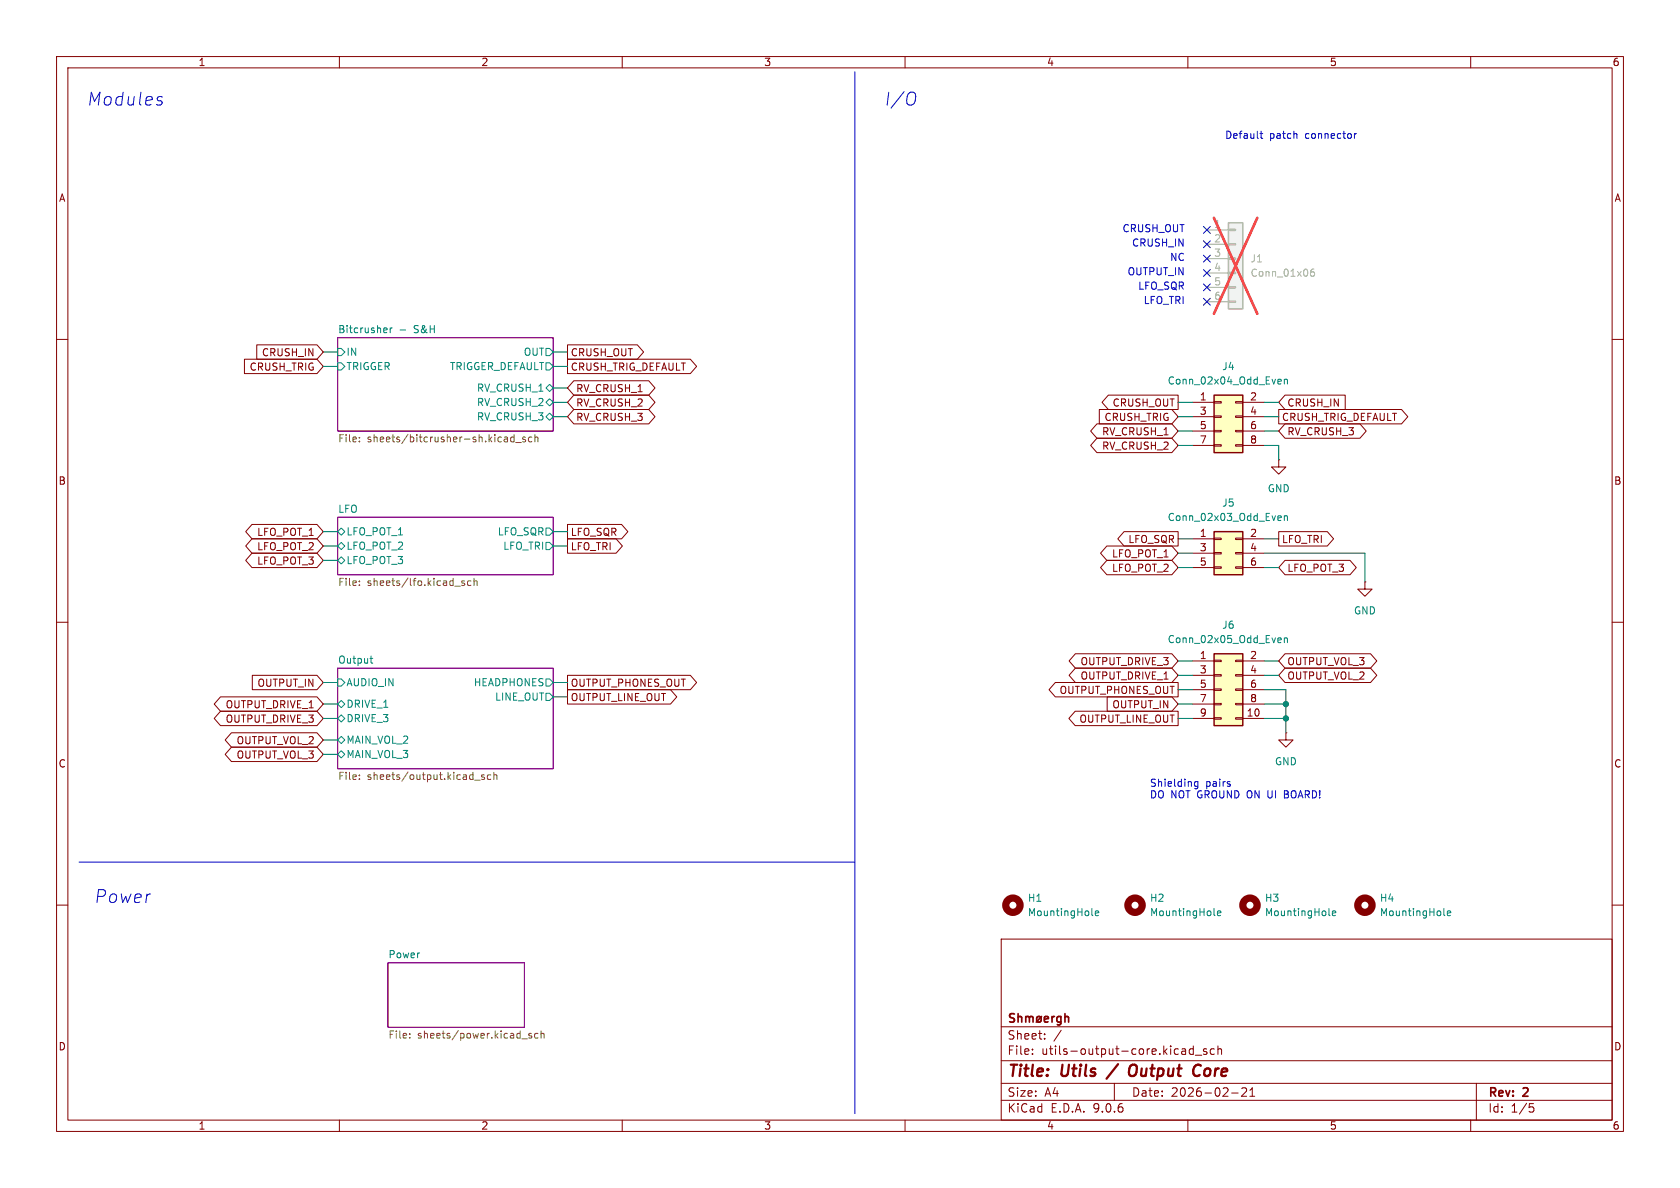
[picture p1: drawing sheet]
(kicad_sch
 (version 20250114)
 (generator "eeschema")
 (generator_version "9.0")
 (paper "A4")
 (title_block
  (title "Utils / Output Core")
  (date "2026-02-21")
  (rev "2")
  (company "Shmøergh"))
 (lib_symbols
  (symbol "Connector_Generic:Conn_01x06"
   (pin_names
    (offset 1.016) (hide yes)) (exclude_from_sim no) (in_bom yes) (on_board yes)
   (property "Reference" "J" (at 0 7.62 0) (effects (font (size 1.27 1.27))))
   (property "Value" "Conn_01x06" (at 0 -10.16 0) (effects (font (size 1.27 1.27))))
   (property "Footprint" "" (at 0 0 0) (effects (font (size 1.27 1.27)) (hide yes)))
   (property "Datasheet" "~" (at 0 0 0) (effects (font (size 1.27 1.27)) (hide yes)))
   (property "Description" "Generic connector, single row, 01x06, script generated (kicad-library-utils/schlib/autogen/connector/)" (at 0 0 0) (effects (font (size 1.27 1.27)) (hide yes)))
   (symbol "Conn_01x06_1_1"
    (rectangle (start -1.27 6.35) (end 1.27 -8.89) (stroke (width 0.254) (type default)) (fill (type background)))
    (rectangle (start -1.27 5.207) (end 0 4.953) (stroke (width 0.1524) (type default)) (fill (type none)))
    (rectangle (start -1.27 2.667) (end 0 2.413) (stroke (width 0.1524) (type default)) (fill (type none)))
    (rectangle (start -1.27 0.127) (end 0 -0.127) (stroke (width 0.1524) (type default)) (fill (type none)))
    (rectangle (start -1.27 -2.413) (end 0 -2.667) (stroke (width 0.1524) (type default)) (fill (type none)))
    (rectangle (start -1.27 -4.953) (end 0 -5.207) (stroke (width 0.1524) (type default)) (fill (type none)))
    (rectangle (start -1.27 -7.493) (end 0 -7.747) (stroke (width 0.1524) (type default)) (fill (type none)))
    (pin passive line (at -5.08 5.08 0) (length 3.81) (name "Pin_1" (effects (font (size 1.27 1.27)))) (number "1" (effects (font (size 1.27 1.27)))))
    (pin passive line (at -5.08 2.54 0) (length 3.81) (name "Pin_2" (effects (font (size 1.27 1.27)))) (number "2" (effects (font (size 1.27 1.27)))))
    (pin passive line (at -5.08 0 0) (length 3.81) (name "Pin_3" (effects (font (size 1.27 1.27)))) (number "3" (effects (font (size 1.27 1.27)))))
    (pin passive line (at -5.08 -2.54 0) (length 3.81) (name "Pin_4" (effects (font (size 1.27 1.27)))) (number "4" (effects (font (size 1.27 1.27)))))
    (pin passive line (at -5.08 -5.08 0) (length 3.81) (name "Pin_5" (effects (font (size 1.27 1.27)))) (number "5" (effects (font (size 1.27 1.27)))))
    (pin passive line (at -5.08 -7.62 0) (length 3.81) (name "Pin_6" (effects (font (size 1.27 1.27)))) (number "6" (effects (font (size 1.27 1.27))))))
   (embedded_fonts no))
  (symbol "Connector_Generic:Conn_02x03_Odd_Even"
   (pin_names
    (offset 1.016) (hide yes)) (exclude_from_sim no) (in_bom yes) (on_board yes)
   (property "Reference" "J" (at 1.27 5.08 0) (effects (font (size 1.27 1.27))))
   (property "Value" "Conn_02x03_Odd_Even" (at 1.27 -5.08 0) (effects (font (size 1.27 1.27))))
   (property "Footprint" "" (at 0 0 0) (effects (font (size 1.27 1.27)) (hide yes)))
   (property "Datasheet" "~" (at 0 0 0) (effects (font (size 1.27 1.27)) (hide yes)))
   (property "Description" "Generic connector, double row, 02x03, odd/even pin numbering scheme (row 1 odd numbers, row 2 even numbers), script generated (kicad-library-utils/schlib/autogen/connector/)" (at 0 0 0) (effects (font (size 1.27 1.27)) (hide yes)))
   (symbol "Conn_02x03_Odd_Even_1_1"
    (rectangle (start -1.27 3.81) (end 3.81 -3.81) (stroke (width 0.254) (type default)) (fill (type background)))
    (rectangle (start -1.27 2.667) (end 0 2.413) (stroke (width 0.1524) (type default)) (fill (type none)))
    (rectangle (start -1.27 0.127) (end 0 -0.127) (stroke (width 0.1524) (type default)) (fill (type none)))
    (rectangle (start -1.27 -2.413) (end 0 -2.667) (stroke (width 0.1524) (type default)) (fill (type none)))
    (rectangle (start 3.81 2.667) (end 2.54 2.413) (stroke (width 0.1524) (type default)) (fill (type none)))
    (rectangle (start 3.81 0.127) (end 2.54 -0.127) (stroke (width 0.1524) (type default)) (fill (type none)))
    (rectangle (start 3.81 -2.413) (end 2.54 -2.667) (stroke (width 0.1524) (type default)) (fill (type none)))
    (pin passive line (at -5.08 2.54 0) (length 3.81) (name "Pin_1" (effects (font (size 1.27 1.27)))) (number "1" (effects (font (size 1.27 1.27)))))
    (pin passive line (at -5.08 0 0) (length 3.81) (name "Pin_3" (effects (font (size 1.27 1.27)))) (number "3" (effects (font (size 1.27 1.27)))))
    (pin passive line (at -5.08 -2.54 0) (length 3.81) (name "Pin_5" (effects (font (size 1.27 1.27)))) (number "5" (effects (font (size 1.27 1.27)))))
    (pin passive line (at 7.62 2.54 180) (length 3.81) (name "Pin_2" (effects (font (size 1.27 1.27)))) (number "2" (effects (font (size 1.27 1.27)))))
    (pin passive line (at 7.62 0 180) (length 3.81) (name "Pin_4" (effects (font (size 1.27 1.27)))) (number "4" (effects (font (size 1.27 1.27)))))
    (pin passive line (at 7.62 -2.54 180) (length 3.81) (name "Pin_6" (effects (font (size 1.27 1.27)))) (number "6" (effects (font (size 1.27 1.27))))))
   (embedded_fonts no))
  (symbol "Connector_Generic:Conn_02x04_Odd_Even"
   (pin_names
    (offset 1.016) (hide yes)) (exclude_from_sim no) (in_bom yes) (on_board yes)
   (property "Reference" "J" (at 1.27 5.08 0) (effects (font (size 1.27 1.27))))
   (property "Value" "Conn_02x04_Odd_Even" (at 1.27 -7.62 0) (effects (font (size 1.27 1.27))))
   (property "Footprint" "" (at 0 0 0) (effects (font (size 1.27 1.27)) (hide yes)))
   (property "Datasheet" "~" (at 0 0 0) (effects (font (size 1.27 1.27)) (hide yes)))
   (property "Description" "Generic connector, double row, 02x04, odd/even pin numbering scheme (row 1 odd numbers, row 2 even numbers), script generated (kicad-library-utils/schlib/autogen/connector/)" (at 0 0 0) (effects (font (size 1.27 1.27)) (hide yes)))
   (symbol "Conn_02x04_Odd_Even_1_1"
    (rectangle (start -1.27 3.81) (end 3.81 -6.35) (stroke (width 0.254) (type default)) (fill (type background)))
    (rectangle (start -1.27 2.667) (end 0 2.413) (stroke (width 0.1524) (type default)) (fill (type none)))
    (rectangle (start -1.27 0.127) (end 0 -0.127) (stroke (width 0.1524) (type default)) (fill (type none)))
    (rectangle (start -1.27 -2.413) (end 0 -2.667) (stroke (width 0.1524) (type default)) (fill (type none)))
    (rectangle (start -1.27 -4.953) (end 0 -5.207) (stroke (width 0.1524) (type default)) (fill (type none)))
    (rectangle (start 3.81 2.667) (end 2.54 2.413) (stroke (width 0.1524) (type default)) (fill (type none)))
    (rectangle (start 3.81 0.127) (end 2.54 -0.127) (stroke (width 0.1524) (type default)) (fill (type none)))
    (rectangle (start 3.81 -2.413) (end 2.54 -2.667) (stroke (width 0.1524) (type default)) (fill (type none)))
    (rectangle (start 3.81 -4.953) (end 2.54 -5.207) (stroke (width 0.1524) (type default)) (fill (type none)))
    (pin passive line (at -5.08 2.54 0) (length 3.81) (name "Pin_1" (effects (font (size 1.27 1.27)))) (number "1" (effects (font (size 1.27 1.27)))))
    (pin passive line (at -5.08 0 0) (length 3.81) (name "Pin_3" (effects (font (size 1.27 1.27)))) (number "3" (effects (font (size 1.27 1.27)))))
    (pin passive line (at -5.08 -2.54 0) (length 3.81) (name "Pin_5" (effects (font (size 1.27 1.27)))) (number "5" (effects (font (size 1.27 1.27)))))
    (pin passive line (at -5.08 -5.08 0) (length 3.81) (name "Pin_7" (effects (font (size 1.27 1.27)))) (number "7" (effects (font (size 1.27 1.27)))))
    (pin passive line (at 7.62 2.54 180) (length 3.81) (name "Pin_2" (effects (font (size 1.27 1.27)))) (number "2" (effects (font (size 1.27 1.27)))))
    (pin passive line (at 7.62 0 180) (length 3.81) (name "Pin_4" (effects (font (size 1.27 1.27)))) (number "4" (effects (font (size 1.27 1.27)))))
    (pin passive line (at 7.62 -2.54 180) (length 3.81) (name "Pin_6" (effects (font (size 1.27 1.27)))) (number "6" (effects (font (size 1.27 1.27)))))
    (pin passive line (at 7.62 -5.08 180) (length 3.81) (name "Pin_8" (effects (font (size 1.27 1.27)))) (number "8" (effects (font (size 1.27 1.27))))))
   (embedded_fonts no))
  (symbol "Connector_Generic:Conn_02x05_Odd_Even"
   (pin_names
    (offset 1.016) (hide yes)) (exclude_from_sim no) (in_bom yes) (on_board yes)
   (property "Reference" "J" (at 1.27 7.62 0) (effects (font (size 1.27 1.27))))
   (property "Value" "Conn_02x05_Odd_Even" (at 1.27 -7.62 0) (effects (font (size 1.27 1.27))))
   (property "Footprint" "" (at 0 0 0) (effects (font (size 1.27 1.27)) (hide yes)))
   (property "Datasheet" "~" (at 0 0 0) (effects (font (size 1.27 1.27)) (hide yes)))
   (property "Description" "Generic connector, double row, 02x05, odd/even pin numbering scheme (row 1 odd numbers, row 2 even numbers), script generated (kicad-library-utils/schlib/autogen/connector/)" (at 0 0 0) (effects (font (size 1.27 1.27)) (hide yes)))
   (symbol "Conn_02x05_Odd_Even_1_1"
    (rectangle (start -1.27 6.35) (end 3.81 -6.35) (stroke (width 0.254) (type default)) (fill (type background)))
    (rectangle (start -1.27 5.207) (end 0 4.953) (stroke (width 0.1524) (type default)) (fill (type none)))
    (rectangle (start -1.27 2.667) (end 0 2.413) (stroke (width 0.1524) (type default)) (fill (type none)))
    (rectangle (start -1.27 0.127) (end 0 -0.127) (stroke (width 0.1524) (type default)) (fill (type none)))
    (rectangle (start -1.27 -2.413) (end 0 -2.667) (stroke (width 0.1524) (type default)) (fill (type none)))
    (rectangle (start -1.27 -4.953) (end 0 -5.207) (stroke (width 0.1524) (type default)) (fill (type none)))
    (rectangle (start 3.81 5.207) (end 2.54 4.953) (stroke (width 0.1524) (type default)) (fill (type none)))
    (rectangle (start 3.81 2.667) (end 2.54 2.413) (stroke (width 0.1524) (type default)) (fill (type none)))
    (rectangle (start 3.81 0.127) (end 2.54 -0.127) (stroke (width 0.1524) (type default)) (fill (type none)))
    (rectangle (start 3.81 -2.413) (end 2.54 -2.667) (stroke (width 0.1524) (type default)) (fill (type none)))
    (rectangle (start 3.81 -4.953) (end 2.54 -5.207) (stroke (width 0.1524) (type default)) (fill (type none)))
    (pin passive line (at -5.08 5.08 0) (length 3.81) (name "Pin_1" (effects (font (size 1.27 1.27)))) (number "1" (effects (font (size 1.27 1.27)))))
    (pin passive line (at -5.08 2.54 0) (length 3.81) (name "Pin_3" (effects (font (size 1.27 1.27)))) (number "3" (effects (font (size 1.27 1.27)))))
    (pin passive line (at -5.08 0 0) (length 3.81) (name "Pin_5" (effects (font (size 1.27 1.27)))) (number "5" (effects (font (size 1.27 1.27)))))
    (pin passive line (at -5.08 -2.54 0) (length 3.81) (name "Pin_7" (effects (font (size 1.27 1.27)))) (number "7" (effects (font (size 1.27 1.27)))))
    (pin passive line (at -5.08 -5.08 0) (length 3.81) (name "Pin_9" (effects (font (size 1.27 1.27)))) (number "9" (effects (font (size 1.27 1.27)))))
    (pin passive line (at 7.62 5.08 180) (length 3.81) (name "Pin_2" (effects (font (size 1.27 1.27)))) (number "2" (effects (font (size 1.27 1.27)))))
    (pin passive line (at 7.62 2.54 180) (length 3.81) (name "Pin_4" (effects (font (size 1.27 1.27)))) (number "4" (effects (font (size 1.27 1.27)))))
    (pin passive line (at 7.62 0 180) (length 3.81) (name "Pin_6" (effects (font (size 1.27 1.27)))) (number "6" (effects (font (size 1.27 1.27)))))
    (pin passive line (at 7.62 -2.54 180) (length 3.81) (name "Pin_8" (effects (font (size 1.27 1.27)))) (number "8" (effects (font (size 1.27 1.27)))))
    (pin passive line (at 7.62 -5.08 180) (length 3.81) (name "Pin_10" (effects (font (size 1.27 1.27)))) (number "10" (effects (font (size 1.27 1.27))))))
   (embedded_fonts no))
  (symbol "Mechanical:MountingHole"
   (pin_names
    (offset 1.016)) (exclude_from_sim no) (in_bom no) (on_board yes)
   (property "Reference" "H" (at 0 5.08 0) (effects (font (size 1.27 1.27))))
   (property "Value" "MountingHole" (at 0 3.175 0) (effects (font (size 1.27 1.27))))
   (property "Footprint" "" (at 0 0 0) (effects (font (size 1.27 1.27)) (hide yes)))
   (property "Datasheet" "~" (at 0 0 0) (effects (font (size 1.27 1.27)) (hide yes)))
   (property "Description" "Mounting Hole without connection" (at 0 0 0) (effects (font (size 1.27 1.27)) (hide yes)))
   (symbol "MountingHole_0_1"
    (circle (center 0 0) (radius 1.27) (stroke (width 1.27) (type default)) (fill (type none))))
   (embedded_fonts no))
  (symbol "power:GND"
   (power)
   (pin_numbers (hide yes))
   (pin_names
    (offset 0) (hide yes)) (exclude_from_sim no) (in_bom yes) (on_board yes)
   (property "Reference" "#PWR" (at 0 -6.35 0) (effects (font (size 1.27 1.27)) (hide yes)))
   (property "Value" "GND" (at 0 -3.81 0) (effects (font (size 1.27 1.27))))
   (property "Footprint" "" (at 0 0 0) (effects (font (size 1.27 1.27)) (hide yes)))
   (property "Datasheet" "" (at 0 0 0) (effects (font (size 1.27 1.27)) (hide yes)))
   (property "Description" "Power symbol creates a global label with name \"GND\" , ground" (at 0 0 0) (effects (font (size 1.27 1.27)) (hide yes)))
   (symbol "GND_0_1"
    (polyline (pts (xy 0 0) (xy 0 -1.27) (xy 1.27 -1.27) (xy 0 -2.54) (xy -1.27 -1.27) (xy 0 -1.27)) (stroke (width 0) (type default)) (fill (type none))))
   (symbol "GND_1_1"
    (pin power_in line (at 0 0 270) (length 0) (name "~" (effects (font (size 1.27 1.27)))) (number "1" (effects (font (size 1.27 1.27))))))
   (embedded_fonts no)))
 (text "Power"
  (exclude_from_sim no)
  (at 16.51 158.75 0)
  (effects (font (size 2.27 2.27)
    (italic yes)) (justify left)))
 (text "NC"
  (exclude_from_sim no)
  (at 209.55 45.72 0)
  (effects (font (size 1.27 1.27)) (justify right)))
 (text "LFO_TRI"
  (exclude_from_sim no)
  (at 209.55 53.34 0)
  (effects (font (size 1.27 1.27)) (justify right)))
 (text "CRUSH_OUT"
  (exclude_from_sim no)
  (at 209.55 40.64 0)
  (effects (font (size 1.27 1.27)) (justify right)))
 (text "Shielding pairs\nDO NOT GROUND ON UI BOARD!"
  (exclude_from_sim no)
  (at 203.2 139.7 0)
  (effects (font (size 1.27 1.27)) (justify left)))
 (text "Default patch connector"
  (exclude_from_sim no)
  (at 240.03 24.13 0)
  (effects (font (size 1.27 1.27)) (justify right)))
 (text "LFO_SQR"
  (exclude_from_sim no)
  (at 209.55 50.8 0)
  (effects (font (size 1.27 1.27)) (justify right)))
 (text "Modules"
  (exclude_from_sim no)
  (at 15.24 17.78 0)
  (effects (font (size 2.27 2.27)
    (italic yes)) (justify left)))
 (text "CRUSH_IN"
  (exclude_from_sim no)
  (at 209.55 43.18 0)
  (effects (font (size 1.27 1.27)) (justify right)))
 (text "I/O"
  (exclude_from_sim no)
  (at 156.21 17.78 0)
  (effects (font (size 2.27 2.27)
    (italic yes)) (justify left)))
 (text "OUTPUT_IN"
  (exclude_from_sim no)
  (at 209.55 48.26 0)
  (effects (font (size 1.27 1.27)) (justify right)))
 (junction
  (at 227.33 124.46)
  (diameter 0)
  (color 0 0 0 0))
 (junction
  (at 227.33 127)
  (diameter 0)
  (color 0 0 0 0))
 (no_connect
  (at 213.36 48.26))
 (no_connect
  (at 213.36 53.34))
 (no_connect
  (at 213.36 40.64))
 (no_connect
  (at 213.36 43.18))
 (no_connect
  (at 213.36 50.8))
 (no_connect
  (at 213.36 45.72))
 (wire
  (pts (xy 57.15 127) (xy 59.69 127))
  (stroke (width 0) (type default)))
 (wire
  (pts (xy 100.33 120.65) (xy 97.79 120.65))
  (stroke (width 0) (type default)))
 (wire
  (pts (xy 208.28 119.38) (xy 210.82 119.38))
  (stroke (width 0) (type default)))
 (wire
  (pts (xy 223.52 73.66) (xy 226.06 73.66))
  (stroke (width 0) (type default)))
 (wire
  (pts (xy 208.28 73.66) (xy 210.82 73.66))
  (stroke (width 0) (type default)))
 (wire
  (pts (xy 97.79 71.12) (xy 100.33 71.12))
  (stroke (width 0) (type default)))
 (wire
  (pts (xy 223.52 121.92) (xy 227.33 121.92))
  (stroke (width 0) (type default)))
 (wire
  (pts (xy 57.15 99.06) (xy 59.69 99.06))
  (stroke (width 0) (type default)))
 (wire
  (pts (xy 241.3 97.79) (xy 241.3 102.87))
  (stroke (width 0) (type default)))
 (wire
  (pts (xy 208.28 71.12) (xy 210.82 71.12))
  (stroke (width 0) (type default)))
 (wire
  (pts (xy 57.15 130.81) (xy 59.69 130.81))
  (stroke (width 0) (type default)))
 (wire
  (pts (xy 100.33 62.23) (xy 97.79 62.23))
  (stroke (width 0) (type default)))
 (wire
  (pts (xy 223.52 124.46) (xy 227.33 124.46))
  (stroke (width 0) (type default)))
 (wire
  (pts (xy 208.28 97.79) (xy 210.82 97.79))
  (stroke (width 0) (type default)))
 (wire
  (pts (xy 223.52 76.2) (xy 226.06 76.2))
  (stroke (width 0) (type default)))
 (wire
  (pts (xy 226.06 81.28) (xy 226.06 78.74))
  (stroke (width 0) (type default)))
 (wire
  (pts (xy 226.06 71.12) (xy 223.52 71.12))
  (stroke (width 0) (type default)))
 (wire
  (pts (xy 57.15 124.46) (xy 59.69 124.46))
  (stroke (width 0) (type default)))
 (wire
  (pts (xy 208.28 121.92) (xy 210.82 121.92))
  (stroke (width 0) (type default)))
 (wire
  (pts (xy 226.06 95.25) (xy 223.52 95.25))
  (stroke (width 0) (type default)))
 (wire
  (pts (xy 208.28 116.84) (xy 210.82 116.84))
  (stroke (width 0) (type default)))
 (wire
  (pts (xy 57.15 64.77) (xy 59.69 64.77))
  (stroke (width 0) (type default)))
 (wire
  (pts (xy 226.06 100.33) (xy 223.52 100.33))
  (stroke (width 0) (type default)))
 (wire
  (pts (xy 208.28 95.25) (xy 210.82 95.25))
  (stroke (width 0) (type default)))
 (wire
  (pts (xy 57.15 62.23) (xy 59.69 62.23))
  (stroke (width 0) (type default)))
 (wire
  (pts (xy 208.28 124.46) (xy 210.82 124.46))
  (stroke (width 0) (type default)))
 (wire
  (pts (xy 97.79 93.98) (xy 100.33 93.98))
  (stroke (width 0) (type default)))
 (wire
  (pts (xy 226.06 116.84) (xy 223.52 116.84))
  (stroke (width 0) (type default)))
 (wire
  (pts (xy 97.79 96.52) (xy 100.33 96.52))
  (stroke (width 0) (type default)))
 (wire
  (pts (xy 100.33 68.58) (xy 97.79 68.58))
  (stroke (width 0) (type default)))
 (polyline
  (pts (xy 151.13 12.7) (xy 151.13 196.85))
  (stroke (width 0) (type default)))
 (wire
  (pts (xy 57.15 93.98) (xy 59.69 93.98))
  (stroke (width 0) (type default)))
 (wire
  (pts (xy 226.06 78.74) (xy 223.52 78.74))
  (stroke (width 0) (type default)))
 (wire
  (pts (xy 208.28 100.33) (xy 210.82 100.33))
  (stroke (width 0) (type default)))
 (wire
  (pts (xy 226.06 119.38) (xy 223.52 119.38))
  (stroke (width 0) (type default)))
 (wire
  (pts (xy 100.33 123.19) (xy 97.79 123.19))
  (stroke (width 0) (type default)))
 (wire
  (pts (xy 227.33 121.92) (xy 227.33 124.46))
  (stroke (width 0) (type default)))
 (wire
  (pts (xy 208.28 76.2) (xy 210.82 76.2))
  (stroke (width 0) (type default)))
 (wire
  (pts (xy 223.52 127) (xy 227.33 127))
  (stroke (width 0) (type default)))
 (wire
  (pts (xy 97.79 64.77) (xy 100.33 64.77))
  (stroke (width 0) (type default)))
 (wire
  (pts (xy 210.82 78.74) (xy 208.28 78.74))
  (stroke (width 0) (type default)))
 (wire
  (pts (xy 97.79 73.66) (xy 100.33 73.66))
  (stroke (width 0) (type default)))
 (wire
  (pts (xy 227.33 124.46) (xy 227.33 127))
  (stroke (width 0) (type default)))
 (wire
  (pts (xy 208.28 127) (xy 210.82 127))
  (stroke (width 0) (type default)))
 (polyline
  (pts (xy 13.97 152.4) (xy 151.13 152.4))
  (stroke (width 0) (type default)))
 (wire
  (pts (xy 223.52 97.79) (xy 241.3 97.79))
  (stroke (width 0) (type default)))
 (wire
  (pts (xy 57.15 133.35) (xy 59.69 133.35))
  (stroke (width 0) (type default)))
 (wire
  (pts (xy 57.15 96.52) (xy 59.69 96.52))
  (stroke (width 0) (type default)))
 (wire
  (pts (xy 227.33 127) (xy 227.33 129.54))
  (stroke (width 0) (type default)))
 (wire
  (pts (xy 57.15 120.65) (xy 59.69 120.65))
  (stroke (width 0) (type default)))
 (global_label "OUTPUT_PHONES_OUT"
  (shape output)
  (at 100.33 120.65 0)
  (fields_autoplaced yes)
  (effects (font (size 1.27 1.27)) (justify left))
  (property "Intersheetrefs" "${INTERSHEET_REFS}" (at 123.6957 120.65 0) (effects (font (size 1.27 1.27)) (justify left) (hide yes))))
 (global_label "RV_CRUSH_2"
  (shape bidirectional)
  (at 208.28 78.74 180)
  (fields_autoplaced yes)
  (effects (font (size 1.27 1.27)) (justify right))
  (property "Intersheetrefs" "${INTERSHEET_REFS}" (at 192.2697 78.74 0) (effects (font (size 1.27 1.27)) (justify right) (hide yes))))
 (global_label "OUTPUT_PHONES_OUT"
  (shape output)
  (at 208.28 121.92 180)
  (fields_autoplaced yes)
  (effects (font (size 1.27 1.27)) (justify right))
  (property "Intersheetrefs" "${INTERSHEET_REFS}" (at 184.9143 121.92 0) (effects (font (size 1.27 1.27)) (justify right) (hide yes))))
 (global_label "RV_CRUSH_3"
  (shape bidirectional)
  (at 100.33 73.66 0)
  (fields_autoplaced yes)
  (effects (font (size 1.27 1.27)) (justify left))
  (property "Intersheetrefs" "${INTERSHEET_REFS}" (at 116.3403 73.66 0) (effects (font (size 1.27 1.27)) (justify left) (hide yes))))
 (global_label "LFO_POT_2"
  (shape bidirectional)
  (at 57.15 96.52 180)
  (fields_autoplaced yes)
  (effects (font (size 1.27 1.27)) (justify right))
  (property "Intersheetrefs" "${INTERSHEET_REFS}" (at 42.8935 96.52 0) (effects (font (size 1.27 1.27)) (justify right) (hide yes))))
 (global_label "CRUSH_IN"
  (shape input)
  (at 57.15 62.23 180)
  (fields_autoplaced yes)
  (effects (font (size 1.27 1.27)) (justify right))
  (property "Intersheetrefs" "${INTERSHEET_REFS}" (at 44.8514 62.23 0) (effects (font (size 1.27 1.27)) (justify right) (hide yes))))
 (global_label "RV_CRUSH_1"
  (shape bidirectional)
  (at 208.28 76.2 180)
  (fields_autoplaced yes)
  (effects (font (size 1.27 1.27)) (justify right))
  (property "Intersheetrefs" "${INTERSHEET_REFS}" (at 192.2697 76.2 0) (effects (font (size 1.27 1.27)) (justify right) (hide yes))))
 (global_label "LFO_POT_2"
  (shape bidirectional)
  (at 208.28 100.33 180)
  (fields_autoplaced yes)
  (effects (font (size 1.27 1.27)) (justify right))
  (property "Intersheetrefs" "${INTERSHEET_REFS}" (at 194.0235 100.33 0) (effects (font (size 1.27 1.27)) (justify right) (hide yes))))
 (global_label "CRUSH_IN"
  (shape input)
  (at 226.06 71.12 0)
  (fields_autoplaced yes)
  (effects (font (size 1.27 1.27)) (justify left))
  (property "Intersheetrefs" "${INTERSHEET_REFS}" (at 238.3586 71.12 0) (effects (font (size 1.27 1.27)) (justify left) (hide yes))))
 (global_label "LFO_TRI"
  (shape output)
  (at 100.33 96.52 0)
  (fields_autoplaced yes)
  (effects (font (size 1.27 1.27)) (justify left))
  (property "Intersheetrefs" "${INTERSHEET_REFS}" (at 110.5724 96.52 0) (effects (font (size 1.27 1.27)) (justify left) (hide yes))))
 (global_label "CRUSH_TRIG_DEFAULT"
  (shape output)
  (at 226.06 73.66 0)
  (fields_autoplaced yes)
  (effects (font (size 1.27 1.27)) (justify left))
  (property "Intersheetrefs" "${INTERSHEET_REFS}" (at 249.4257 73.66 0) (effects (font (size 1.27 1.27)) (justify left) (hide yes))))
 (global_label "RV_CRUSH_3"
  (shape bidirectional)
  (at 226.06 76.2 0)
  (fields_autoplaced yes)
  (effects (font (size 1.27 1.27)) (justify left))
  (property "Intersheetrefs" "${INTERSHEET_REFS}" (at 242.0703 76.2 0) (effects (font (size 1.27 1.27)) (justify left) (hide yes))))
 (global_label "LFO_SQR"
  (shape output)
  (at 208.28 95.25 180)
  (fields_autoplaced yes)
  (effects (font (size 1.27 1.27)) (justify right))
  (property "Intersheetrefs" "${INTERSHEET_REFS}" (at 197.07 95.25 0) (effects (font (size 1.27 1.27)) (justify right) (hide yes))))
 (global_label "OUTPUT_DRIVE_3"
  (shape bidirectional)
  (at 57.15 127 180)
  (fields_autoplaced yes)
  (effects (font (size 1.27 1.27)) (justify right))
  (property "Intersheetrefs" "${INTERSHEET_REFS}" (at 37.3297 127 0) (effects (font (size 1.27 1.27)) (justify right) (hide yes))))
 (global_label "LFO_POT_1"
  (shape bidirectional)
  (at 208.28 97.79 180)
  (fields_autoplaced yes)
  (effects (font (size 1.27 1.27)) (justify right))
  (property "Intersheetrefs" "${INTERSHEET_REFS}" (at 194.0235 97.79 0) (effects (font (size 1.27 1.27)) (justify right) (hide yes))))
 (global_label "OUTPUT_VOL_2"
  (shape bidirectional)
  (at 57.15 130.81 180)
  (fields_autoplaced yes)
  (effects (font (size 1.27 1.27)) (justify right))
  (property "Intersheetrefs" "${INTERSHEET_REFS}" (at 39.2649 130.81 0) (effects (font (size 1.27 1.27)) (justify right) (hide yes))))
 (global_label "LFO_POT_1"
  (shape bidirectional)
  (at 57.15 93.98 180)
  (fields_autoplaced yes)
  (effects (font (size 1.27 1.27)) (justify right))
  (property "Intersheetrefs" "${INTERSHEET_REFS}" (at 42.8935 93.98 0) (effects (font (size 1.27 1.27)) (justify right) (hide yes))))
 (global_label "OUTPUT_VOL_3"
  (shape bidirectional)
  (at 226.06 116.84 0)
  (fields_autoplaced yes)
  (effects (font (size 1.27 1.27)) (justify left))
  (property "Intersheetrefs" "${INTERSHEET_REFS}" (at 243.9451 116.84 0) (effects (font (size 1.27 1.27)) (justify left) (hide yes))))
 (global_label "CRUSH_TRIG"
  (shape input)
  (at 208.28 73.66 180)
  (fields_autoplaced yes)
  (effects (font (size 1.27 1.27)) (justify right))
  (property "Intersheetrefs" "${INTERSHEET_REFS}" (at 193.8043 73.66 0) (effects (font (size 1.27 1.27)) (justify right) (hide yes))))
 (global_label "OUTPUT_LINE_OUT"
  (shape output)
  (at 208.28 127 180)
  (fields_autoplaced yes)
  (effects (font (size 1.27 1.27)) (justify right))
  (property "Intersheetrefs" "${INTERSHEET_REFS}" (at 188.4219 127 0) (effects (font (size 1.27 1.27)) (justify right) (hide yes))))
 (global_label "RV_CRUSH_1"
  (shape bidirectional)
  (at 100.33 68.58 0)
  (fields_autoplaced yes)
  (effects (font (size 1.27 1.27)) (justify left))
  (property "Intersheetrefs" "${INTERSHEET_REFS}" (at 116.3403 68.58 0) (effects (font (size 1.27 1.27)) (justify left) (hide yes))))
 (global_label "OUTPUT_VOL_2"
  (shape bidirectional)
  (at 226.06 119.38 0)
  (fields_autoplaced yes)
  (effects (font (size 1.27 1.27)) (justify left))
  (property "Intersheetrefs" "${INTERSHEET_REFS}" (at 243.9451 119.38 0) (effects (font (size 1.27 1.27)) (justify left) (hide yes))))
 (global_label "CRUSH_OUT"
  (shape output)
  (at 100.33 62.23 0)
  (fields_autoplaced yes)
  (effects (font (size 1.27 1.27)) (justify left))
  (property "Intersheetrefs" "${INTERSHEET_REFS}" (at 114.3219 62.23 0) (effects (font (size 1.27 1.27)) (justify left) (hide yes))))
 (global_label "LFO_TRI"
  (shape output)
  (at 226.06 95.25 0)
  (fields_autoplaced yes)
  (effects (font (size 1.27 1.27)) (justify left))
  (property "Intersheetrefs" "${INTERSHEET_REFS}" (at 236.3024 95.25 0) (effects (font (size 1.27 1.27)) (justify left) (hide yes))))
 (global_label "OUTPUT_IN"
  (shape input)
  (at 57.15 120.65 180)
  (fields_autoplaced yes)
  (effects (font (size 1.27 1.27)) (justify right))
  (property "Intersheetrefs" "${INTERSHEET_REFS}" (at 44.0652 120.65 0) (effects (font (size 1.27 1.27)) (justify right) (hide yes))))
 (global_label "LFO_POT_3"
  (shape bidirectional)
  (at 57.15 99.06 180)
  (fields_autoplaced yes)
  (effects (font (size 1.27 1.27)) (justify right))
  (property "Intersheetrefs" "${INTERSHEET_REFS}" (at 42.8935 99.06 0) (effects (font (size 1.27 1.27)) (justify right) (hide yes))))
 (global_label "CRUSH_OUT"
  (shape output)
  (at 208.28 71.12 180)
  (fields_autoplaced yes)
  (effects (font (size 1.27 1.27)) (justify right))
  (property "Intersheetrefs" "${INTERSHEET_REFS}" (at 194.2881 71.12 0) (effects (font (size 1.27 1.27)) (justify right) (hide yes))))
 (global_label "LFO_POT_3"
  (shape bidirectional)
  (at 226.06 100.33 0)
  (fields_autoplaced yes)
  (effects (font (size 1.27 1.27)) (justify left))
  (property "Intersheetrefs" "${INTERSHEET_REFS}" (at 240.3165 100.33 0) (effects (font (size 1.27 1.27)) (justify left) (hide yes))))
 (global_label "OUTPUT_LINE_OUT"
  (shape output)
  (at 100.33 123.19 0)
  (fields_autoplaced yes)
  (effects (font (size 1.27 1.27)) (justify left))
  (property "Intersheetrefs" "${INTERSHEET_REFS}" (at 120.1881 123.19 0) (effects (font (size 1.27 1.27)) (justify left) (hide yes))))
 (global_label "OUTPUT_VOL_3"
  (shape bidirectional)
  (at 57.15 133.35 180)
  (fields_autoplaced yes)
  (effects (font (size 1.27 1.27)) (justify right))
  (property "Intersheetrefs" "${INTERSHEET_REFS}" (at 39.2649 133.35 0) (effects (font (size 1.27 1.27)) (justify right) (hide yes))))
 (global_label "OUTPUT_DRIVE_1"
  (shape bidirectional)
  (at 208.28 119.38 180)
  (fields_autoplaced yes)
  (effects (font (size 1.27 1.27)) (justify right))
  (property "Intersheetrefs" "${INTERSHEET_REFS}" (at 188.4597 119.38 0) (effects (font (size 1.27 1.27)) (justify right) (hide yes))))
 (global_label "RV_CRUSH_2"
  (shape bidirectional)
  (at 100.33 71.12 0)
  (fields_autoplaced yes)
  (effects (font (size 1.27 1.27)) (justify left))
  (property "Intersheetrefs" "${INTERSHEET_REFS}" (at 116.3403 71.12 0) (effects (font (size 1.27 1.27)) (justify left) (hide yes))))
 (global_label "OUTPUT_IN"
  (shape input)
  (at 208.28 124.46 180)
  (fields_autoplaced yes)
  (effects (font (size 1.27 1.27)) (justify right))
  (property "Intersheetrefs" "${INTERSHEET_REFS}" (at 195.1952 124.46 0) (effects (font (size 1.27 1.27)) (justify right) (hide yes))))
 (global_label "OUTPUT_DRIVE_3"
  (shape bidirectional)
  (at 208.28 116.84 180)
  (fields_autoplaced yes)
  (effects (font (size 1.27 1.27)) (justify right))
  (property "Intersheetrefs" "${INTERSHEET_REFS}" (at 188.4597 116.84 0) (effects (font (size 1.27 1.27)) (justify right) (hide yes))))
 (global_label "OUTPUT_DRIVE_1"
  (shape bidirectional)
  (at 57.15 124.46 180)
  (fields_autoplaced yes)
  (effects (font (size 1.27 1.27)) (justify right))
  (property "Intersheetrefs" "${INTERSHEET_REFS}" (at 37.3297 124.46 0) (effects (font (size 1.27 1.27)) (justify right) (hide yes))))
 (global_label "LFO_SQR"
  (shape output)
  (at 100.33 93.98 0)
  (fields_autoplaced yes)
  (effects (font (size 1.27 1.27)) (justify left))
  (property "Intersheetrefs" "${INTERSHEET_REFS}" (at 111.54 93.98 0) (effects (font (size 1.27 1.27)) (justify left) (hide yes))))
 (global_label "CRUSH_TRIG_DEFAULT"
  (shape output)
  (at 100.33 64.77 0)
  (fields_autoplaced yes)
  (effects (font (size 1.27 1.27)) (justify left))
  (property "Intersheetrefs" "${INTERSHEET_REFS}" (at 123.6957 64.77 0) (effects (font (size 1.27 1.27)) (justify left) (hide yes))))
 (global_label "CRUSH_TRIG"
  (shape input)
  (at 57.15 64.77 180)
  (fields_autoplaced yes)
  (effects (font (size 1.27 1.27)) (justify right))
  (property "Intersheetrefs" "${INTERSHEET_REFS}" (at 42.6743 64.77 0) (effects (font (size 1.27 1.27)) (justify right) (hide yes))))
 (symbol
  (lib_id "Connector_Generic:Conn_02x03_Odd_Even")
  (at 215.9 97.79 0)
  (unit 1)
  (exclude_from_sim no)
  (in_bom yes)
  (on_board yes)
  (dnp no)
  (fields_autoplaced yes)
  (property "Reference" "J5" (at 217.17 88.9 0) (effects (font (size 1.27 1.27))))
  (property "Value" "Conn_02x03_Odd_Even" (at 217.17 91.44 0) (effects (font (size 1.27 1.27))))
  (property "Footprint" "Connector_PinHeader_2.54mm:PinHeader_2x03_P2.54mm_Vertical" (at 215.9 97.79 0) (effects (font (size 1.27 1.27)) (hide yes)))
  (property "Datasheet" "~" (at 215.9 97.79 0) (effects (font (size 1.27 1.27)) (hide yes)))
  (property "Description" "Generic connector, double row, 02x03, odd/even pin numbering scheme (row 1 odd numbers, row 2 even numbers), script generated (kicad-library-utils/schlib/autogen/connector/)" (at 215.9 97.79 0) (effects (font (size 1.27 1.27)) (hide yes)))
  (property "Part No." "" (at 215.9 97.79 0) (effects (font (size 1.27 1.27)) (hide yes)))
  (property "Part URL" "https://mou.sr/4liCQlU" (at 215.9 97.79 0) (effects (font (size 1.27 1.27)) (hide yes)))
  (property "Vendor" "Mouser" (at 215.9 97.79 0) (effects (font (size 1.27 1.27)) (hide yes)))
  (property "LCSC" "" (at 215.9 97.79 0) (effects (font (size 1.27 1.27)) (hide yes)))
  (property "Mouser Part no." "200-TSW10307TD" (at 215.9 97.79 0) (effects (font (size 1.27 1.27)) (hide yes)))
  (pin "6")
  (pin "4")
  (pin "3")
  (pin "2")
  (pin "1")
  (pin "5"))
 (symbol
  (lib_id "power:GND")
  (at 241.3 102.87 0)
  (unit 1)
  (exclude_from_sim no)
  (in_bom yes)
  (on_board yes)
  (dnp no)
  (fields_autoplaced yes)
  (property "Reference" "#PWR040" (at 241.3 109.22 0) (effects (font (size 1.27 1.27)) (hide yes)))
  (property "Value" "GND" (at 241.3 107.95 0) (effects (font (size 1.27 1.27))))
  (property "Footprint" "" (at 241.3 102.87 0) (effects (font (size 1.27 1.27)) (hide yes)))
  (property "Datasheet" "" (at 241.3 102.87 0) (effects (font (size 1.27 1.27)) (hide yes)))
  (property "Description" "Power symbol creates a global label with name \"GND\" , ground" (at 241.3 102.87 0) (effects (font (size 1.27 1.27)) (hide yes)))
  (pin "1"))
 (symbol
  (lib_id "Mechanical:MountingHole")
  (at 200.66 160.02 0)
  (unit 1)
  (exclude_from_sim no)
  (in_bom no)
  (on_board yes)
  (dnp no)
  (fields_autoplaced yes)
  (property "Reference" "H2" (at 203.2 158.7499 0) (effects (font (size 1.27 1.27)) (justify left)))
  (property "Value" "MountingHole" (at 203.2 161.2899 0) (effects (font (size 1.27 1.27)) (justify left)))
  (property "Footprint" "MountingHole:MountingHole_3.2mm_M3_DIN965_Pad" (at 200.66 160.02 0) (effects (font (size 1.27 1.27)) (hide yes)))
  (property "Datasheet" "~" (at 200.66 160.02 0) (effects (font (size 1.27 1.27)) (hide yes)))
  (property "Description" "Mounting Hole without connection" (at 200.66 160.02 0) (effects (font (size 1.27 1.27)) (hide yes)))
  (property "Part URL" "" (at 200.66 160.02 0) (effects (font (size 1.27 1.27)) (hide yes)))
  (property "Vendor" "-" (at 200.66 160.02 0) (effects (font (size 1.27 1.27)) (hide yes)))
  (property "LCSC" "" (at 200.66 160.02 0) (effects (font (size 1.27 1.27)) (hide yes)))
  (property "CHECKED" "" (at 200.66 160.02 0) (effects (font (size 1.27 1.27)) (hide yes)))
  (property "Arwill" "" (at 200.66 160.02 0) (effects (font (size 1.27 1.27)) (hide yes)))
  (property "Hestore" "" (at 200.66 160.02 0) (effects (font (size 1.27 1.27)) (hide yes))))
 (symbol
  (lib_id "Mechanical:MountingHole")
  (at 179.07 160.02 0)
  (unit 1)
  (exclude_from_sim no)
  (in_bom no)
  (on_board yes)
  (dnp no)
  (fields_autoplaced yes)
  (property "Reference" "H1" (at 181.61 158.7499 0) (effects (font (size 1.27 1.27)) (justify left)))
  (property "Value" "MountingHole" (at 181.61 161.2899 0) (effects (font (size 1.27 1.27)) (justify left)))
  (property "Footprint" "MountingHole:MountingHole_3.2mm_M3_DIN965_Pad" (at 179.07 160.02 0) (effects (font (size 1.27 1.27)) (hide yes)))
  (property "Datasheet" "~" (at 179.07 160.02 0) (effects (font (size 1.27 1.27)) (hide yes)))
  (property "Description" "Mounting Hole without connection" (at 179.07 160.02 0) (effects (font (size 1.27 1.27)) (hide yes)))
  (property "Part URL" "" (at 179.07 160.02 0) (effects (font (size 1.27 1.27)) (hide yes)))
  (property "Vendor" "-" (at 179.07 160.02 0) (effects (font (size 1.27 1.27)) (hide yes)))
  (property "LCSC" "" (at 179.07 160.02 0) (effects (font (size 1.27 1.27)) (hide yes)))
  (property "CHECKED" "" (at 179.07 160.02 0) (effects (font (size 1.27 1.27)) (hide yes)))
  (property "Arwill" "" (at 179.07 160.02 0) (effects (font (size 1.27 1.27)) (hide yes)))
  (property "Hestore" "" (at 179.07 160.02 0) (effects (font (size 1.27 1.27)) (hide yes))))
 (symbol
  (lib_id "Connector_Generic:Conn_01x06")
  (at 218.44 45.72 0)
  (unit 1)
  (exclude_from_sim no)
  (in_bom yes)
  (on_board yes)
  (dnp yes)
  (fields_autoplaced yes)
  (property "Reference" "J1" (at 220.98 45.7199 0) (effects (font (size 1.27 1.27)) (justify left)))
  (property "Value" "Conn_01x06" (at 220.98 48.2599 0) (effects (font (size 1.27 1.27)) (justify left)))
  (property "Footprint" "Connector_PinHeader_2.54mm:PinHeader_1x06_P2.54mm_Vertical" (at 218.44 45.72 0) (effects (font (size 1.27 1.27)) (hide yes)))
  (property "Datasheet" "~" (at 218.44 45.72 0) (effects (font (size 1.27 1.27)) (hide yes)))
  (property "Description" "Generic connector, single row, 01x06, script generated (kicad-library-utils/schlib/autogen/connector/)" (at 218.44 45.72 0) (effects (font (size 1.27 1.27)) (hide yes)))
  (property "Part No." "" (at 218.44 45.72 0) (effects (font (size 1.27 1.27)) (hide yes)))
  (property "Part URL" "https://mou.sr/4puxA0F" (at 218.44 45.72 0) (effects (font (size 1.27 1.27)) (hide yes)))
  (property "Vendor" "Mouser" (at 218.44 45.72 0) (effects (font (size 1.27 1.27)) (hide yes)))
  (property "LCSC" "" (at 218.44 45.72 0) (effects (font (size 1.27 1.27)) (hide yes)))
  (property "Mouser Part no." "200-SSW10601TMS" (at 218.44 45.72 0) (effects (font (size 1.27 1.27)) (hide yes)))
  (pin "5")
  (pin "1")
  (pin "2")
  (pin "3")
  (pin "6")
  (pin "4"))
 (symbol
  (lib_id "Connector_Generic:Conn_02x05_Odd_Even")
  (at 215.9 121.92 0)
  (unit 1)
  (exclude_from_sim no)
  (in_bom yes)
  (on_board yes)
  (dnp no)
  (fields_autoplaced yes)
  (property "Reference" "J6" (at 217.17 110.49 0) (effects (font (size 1.27 1.27))))
  (property "Value" "Conn_02x05_Odd_Even" (at 217.17 113.03 0) (effects (font (size 1.27 1.27))))
  (property "Footprint" "Connector_PinHeader_2.54mm:PinHeader_2x05_P2.54mm_Vertical" (at 215.9 121.92 0) (effects (font (size 1.27 1.27)) (hide yes)))
  (property "Datasheet" "~" (at 215.9 121.92 0) (effects (font (size 1.27 1.27)) (hide yes)))
  (property "Description" "Generic connector, double row, 02x05, odd/even pin numbering scheme (row 1 odd numbers, row 2 even numbers), script generated (kicad-library-utils/schlib/autogen/connector/)" (at 215.9 121.92 0) (effects (font (size 1.27 1.27)) (hide yes)))
  (property "Part No." "" (at 215.9 121.92 0) (effects (font (size 1.27 1.27)) (hide yes)))
  (property "Part URL" "https://mou.sr/40QhDaC" (at 215.9 121.92 0) (effects (font (size 1.27 1.27)) (hide yes)))
  (property "Vendor" "Mouser" (at 215.9 121.92 0) (effects (font (size 1.27 1.27)) (hide yes)))
  (property "LCSC" "" (at 215.9 121.92 0) (effects (font (size 1.27 1.27)) (hide yes)))
  (property "CHECKED" "" (at 215.9 121.92 0) (effects (font (size 1.27 1.27)) (hide yes)))
  (property "Mouser Part no." "200-TSW10507TD" (at 215.9 121.92 0) (effects (font (size 1.27 1.27)) (hide yes)))
  (pin "1")
  (pin "3")
  (pin "5")
  (pin "7")
  (pin "9")
  (pin "2")
  (pin "4")
  (pin "6")
  (pin "8")
  (pin "10"))
 (symbol
  (lib_id "power:GND")
  (at 226.06 81.28 0)
  (unit 1)
  (exclude_from_sim no)
  (in_bom yes)
  (on_board yes)
  (dnp no)
  (fields_autoplaced yes)
  (property "Reference" "#PWR041" (at 226.06 87.63 0) (effects (font (size 1.27 1.27)) (hide yes)))
  (property "Value" "GND" (at 226.06 86.36 0) (effects (font (size 1.27 1.27))))
  (property "Footprint" "" (at 226.06 81.28 0) (effects (font (size 1.27 1.27)) (hide yes)))
  (property "Datasheet" "" (at 226.06 81.28 0) (effects (font (size 1.27 1.27)) (hide yes)))
  (property "Description" "Power symbol creates a global label with name \"GND\" , ground" (at 226.06 81.28 0) (effects (font (size 1.27 1.27)) (hide yes)))
  (pin "1"))
 (symbol
  (lib_id "Connector_Generic:Conn_02x04_Odd_Even")
  (at 215.9 73.66 0)
  (unit 1)
  (exclude_from_sim no)
  (in_bom yes)
  (on_board yes)
  (dnp no)
  (fields_autoplaced yes)
  (property "Reference" "J4" (at 217.17 64.77 0) (effects (font (size 1.27 1.27))))
  (property "Value" "Conn_02x04_Odd_Even" (at 217.17 67.31 0) (effects (font (size 1.27 1.27))))
  (property "Footprint" "Connector_PinHeader_2.54mm:PinHeader_2x04_P2.54mm_Vertical" (at 215.9 73.66 0) (effects (font (size 1.27 1.27)) (hide yes)))
  (property "Datasheet" "~" (at 215.9 73.66 0) (effects (font (size 1.27 1.27)) (hide yes)))
  (property "Description" "Generic connector, double row, 02x04, odd/even pin numbering scheme (row 1 odd numbers, row 2 even numbers), script generated (kicad-library-utils/schlib/autogen/connector/)" (at 215.9 73.66 0) (effects (font (size 1.27 1.27)) (hide yes)))
  (property "Part No." "" (at 215.9 73.66 0) (effects (font (size 1.27 1.27)) (hide yes)))
  (property "Part URL" "https://mou.sr/4nYsZDt" (at 215.9 73.66 0) (effects (font (size 1.27 1.27)) (hide yes)))
  (property "Vendor" "Mouser" (at 215.9 73.66 0) (effects (font (size 1.27 1.27)) (hide yes)))
  (property "LCSC" "" (at 215.9 73.66 0) (effects (font (size 1.27 1.27)) (hide yes)))
  (property "CHECKED" "" (at 215.9 73.66 0) (effects (font (size 1.27 1.27)) (hide yes)))
  (property "Mouser Part no." "200-HTSW10407TD" (at 215.9 73.66 0) (effects (font (size 1.27 1.27)) (hide yes)))
  (pin "1")
  (pin "3")
  (pin "5")
  (pin "7")
  (pin "2")
  (pin "4")
  (pin "6")
  (pin "8"))
 (symbol
  (lib_id "Mechanical:MountingHole")
  (at 220.98 160.02 0)
  (unit 1)
  (exclude_from_sim no)
  (in_bom no)
  (on_board yes)
  (dnp no)
  (fields_autoplaced yes)
  (property "Reference" "H3" (at 223.52 158.7499 0) (effects (font (size 1.27 1.27)) (justify left)))
  (property "Value" "MountingHole" (at 223.52 161.2899 0) (effects (font (size 1.27 1.27)) (justify left)))
  (property "Footprint" "MountingHole:MountingHole_3.2mm_M3_DIN965_Pad" (at 220.98 160.02 0) (effects (font (size 1.27 1.27)) (hide yes)))
  (property "Datasheet" "~" (at 220.98 160.02 0) (effects (font (size 1.27 1.27)) (hide yes)))
  (property "Description" "Mounting Hole without connection" (at 220.98 160.02 0) (effects (font (size 1.27 1.27)) (hide yes)))
  (property "Part URL" "" (at 220.98 160.02 0) (effects (font (size 1.27 1.27)) (hide yes)))
  (property "Vendor" "-" (at 220.98 160.02 0) (effects (font (size 1.27 1.27)) (hide yes)))
  (property "LCSC" "" (at 220.98 160.02 0) (effects (font (size 1.27 1.27)) (hide yes)))
  (property "CHECKED" "" (at 220.98 160.02 0) (effects (font (size 1.27 1.27)) (hide yes)))
  (property "Arwill" "" (at 220.98 160.02 0) (effects (font (size 1.27 1.27)) (hide yes)))
  (property "Hestore" "" (at 220.98 160.02 0) (effects (font (size 1.27 1.27)) (hide yes))))
 (symbol
  (lib_id "power:GND")
  (at 227.33 129.54 0)
  (unit 1)
  (exclude_from_sim no)
  (in_bom yes)
  (on_board yes)
  (dnp no)
  (fields_autoplaced yes)
  (property "Reference" "#PWR039" (at 227.33 135.89 0) (effects (font (size 1.27 1.27)) (hide yes)))
  (property "Value" "GND" (at 227.33 134.62 0) (effects (font (size 1.27 1.27))))
  (property "Footprint" "" (at 227.33 129.54 0) (effects (font (size 1.27 1.27)) (hide yes)))
  (property "Datasheet" "" (at 227.33 129.54 0) (effects (font (size 1.27 1.27)) (hide yes)))
  (property "Description" "Power symbol creates a global label with name \"GND\" , ground" (at 227.33 129.54 0) (effects (font (size 1.27 1.27)) (hide yes)))
  (pin "1"))
 (symbol
  (lib_id "Mechanical:MountingHole")
  (at 241.3 160.02 0)
  (unit 1)
  (exclude_from_sim no)
  (in_bom no)
  (on_board yes)
  (dnp no)
  (fields_autoplaced yes)
  (property "Reference" "H4" (at 243.84 158.7499 0) (effects (font (size 1.27 1.27)) (justify left)))
  (property "Value" "MountingHole" (at 243.84 161.2899 0) (effects (font (size 1.27 1.27)) (justify left)))
  (property "Footprint" "MountingHole:MountingHole_3.2mm_M3_DIN965_Pad" (at 241.3 160.02 0) (effects (font (size 1.27 1.27)) (hide yes)))
  (property "Datasheet" "~" (at 241.3 160.02 0) (effects (font (size 1.27 1.27)) (hide yes)))
  (property "Description" "Mounting Hole without connection" (at 241.3 160.02 0) (effects (font (size 1.27 1.27)) (hide yes)))
  (property "Part URL" "" (at 241.3 160.02 0) (effects (font (size 1.27 1.27)) (hide yes)))
  (property "Vendor" "-" (at 241.3 160.02 0) (effects (font (size 1.27 1.27)) (hide yes)))
  (property "LCSC" "" (at 241.3 160.02 0) (effects (font (size 1.27 1.27)) (hide yes)))
  (property "CHECKED" "" (at 241.3 160.02 0) (effects (font (size 1.27 1.27)) (hide yes)))
  (property "Arwill" "" (at 241.3 160.02 0) (effects (font (size 1.27 1.27)) (hide yes)))
  (property "Hestore" "" (at 241.3 160.02 0) (effects (font (size 1.27 1.27)) (hide yes))))
 (sheet
  (at 59.69 91.44)
  (size 38.1 10.16)
  (exclude_from_sim no)
  (in_bom yes)
  (on_board yes)
  (dnp no)
  (fields_autoplaced yes)
  (stroke (width 0.1524) (type solid))
  (fill (color 0 0 0 0.0000))
  (property "Sheetname" "LFO" (at 59.69 90.7284 0) (effects (font (size 1.27 1.27)) (justify left bottom)))
  (property "Sheetfile" "sheets/lfo.kicad_sch" (at 59.69 102.1846 0) (effects (font (size 1.27 1.27)) (justify left top)))
  (pin "LFO_POT_1" bidirectional (at 59.69 93.98 180) (effects (font (size 1.27 1.27)) (justify left)))
  (pin "LFO_POT_2" bidirectional (at 59.69 96.52 180) (effects (font (size 1.27 1.27)) (justify left)))
  (pin "LFO_SQR" output (at 97.79 93.98 0) (effects (font (size 1.27 1.27)) (justify right)))
  (pin "LFO_TRI" output (at 97.79 96.52 0) (effects (font (size 1.27 1.27)) (justify right)))
  (pin "LFO_POT_3" bidirectional (at 59.69 99.06 180) (effects (font (size 1.27 1.27)) (justify left))))
 (sheet
  (at 59.69 118.11)
  (size 38.1 17.78)
  (exclude_from_sim no)
  (in_bom yes)
  (on_board yes)
  (dnp no)
  (fields_autoplaced yes)
  (stroke (width 0.1524) (type solid))
  (fill (color 0 0 0 0.0000))
  (property "Sheetname" "Output" (at 59.69 117.3984 0) (effects (font (size 1.27 1.27)) (justify left bottom)))
  (property "Sheetfile" "sheets/output.kicad_sch" (at 59.69 136.4746 0) (effects (font (size 1.27 1.27)) (justify left top)))
  (pin "AUDIO_IN" input (at 59.69 120.65 180) (effects (font (size 1.27 1.27)) (justify left)))
  (pin "DRIVE_1" bidirectional (at 59.69 124.46 180) (effects (font (size 1.27 1.27)) (justify left)))
  (pin "HEADPHONES" output (at 97.79 120.65 0) (effects (font (size 1.27 1.27)) (justify right)))
  (pin "LINE_OUT" output (at 97.79 123.19 0) (effects (font (size 1.27 1.27)) (justify right)))
  (pin "MAIN_VOL_2" bidirectional (at 59.69 130.81 180) (effects (font (size 1.27 1.27)) (justify left)))
  (pin "DRIVE_3" bidirectional (at 59.69 127 180) (effects (font (size 1.27 1.27)) (justify left)))
  (pin "MAIN_VOL_3" bidirectional (at 59.69 133.35 180) (effects (font (size 1.27 1.27)) (justify left))))
 (sheet
  (at 68.58 170.18)
  (size 24.13 11.43)
  (exclude_from_sim no)
  (in_bom yes)
  (on_board yes)
  (dnp no)
  (fields_autoplaced yes)
  (stroke (width 0.1524) (type solid))
  (fill (color 0 0 0 0.0000))
  (property "Sheetname" "Power" (at 68.58 169.4684 0) (effects (font (size 1.27 1.27)) (justify left bottom)))
  (property "Sheetfile" "sheets/power.kicad_sch" (at 68.58 182.1946 0) (effects (font (size 1.27 1.27)) (justify left top))))
 (sheet
  (at 59.69 59.69)
  (size 38.1 16.51)
  (exclude_from_sim no)
  (in_bom yes)
  (on_board yes)
  (dnp no)
  (fields_autoplaced yes)
  (stroke (width 0.1524) (type solid))
  (fill (color 0 0 0 0.0000))
  (property "Sheetname" "Bitcrusher - S&H" (at 59.69 58.9784 0) (effects (font (size 1.27 1.27)) (justify left bottom)))
  (property "Sheetfile" "sheets/bitcrusher-sh.kicad_sch" (at 59.69 76.7846 0) (effects (font (size 1.27 1.27)) (justify left top)))
  (pin "IN" input (at 59.69 62.23 180) (effects (font (size 1.27 1.27)) (justify left)))
  (pin "OUT" output (at 97.79 62.23 0) (effects (font (size 1.27 1.27)) (justify right)))
  (pin "TRIGGER" input (at 59.69 64.77 180) (effects (font (size 1.27 1.27)) (justify left)))
  (pin "TRIGGER_DEFAULT" output (at 97.79 64.77 0) (effects (font (size 1.27 1.27)) (justify right)))
  (pin "RV_CRUSH_1" bidirectional (at 97.79 68.58 0) (effects (font (size 1.27 1.27)) (justify right)))
  (pin "RV_CRUSH_2" bidirectional (at 97.79 71.12 0) (effects (font (size 1.27 1.27)) (justify right)))
  (pin "RV_CRUSH_3" bidirectional (at 97.79 73.66 0) (effects (font (size 1.27 1.27)) (justify right))))
 (sheet_instances
  (path ""
   (page "1")))
 (embedded_fonts no))
